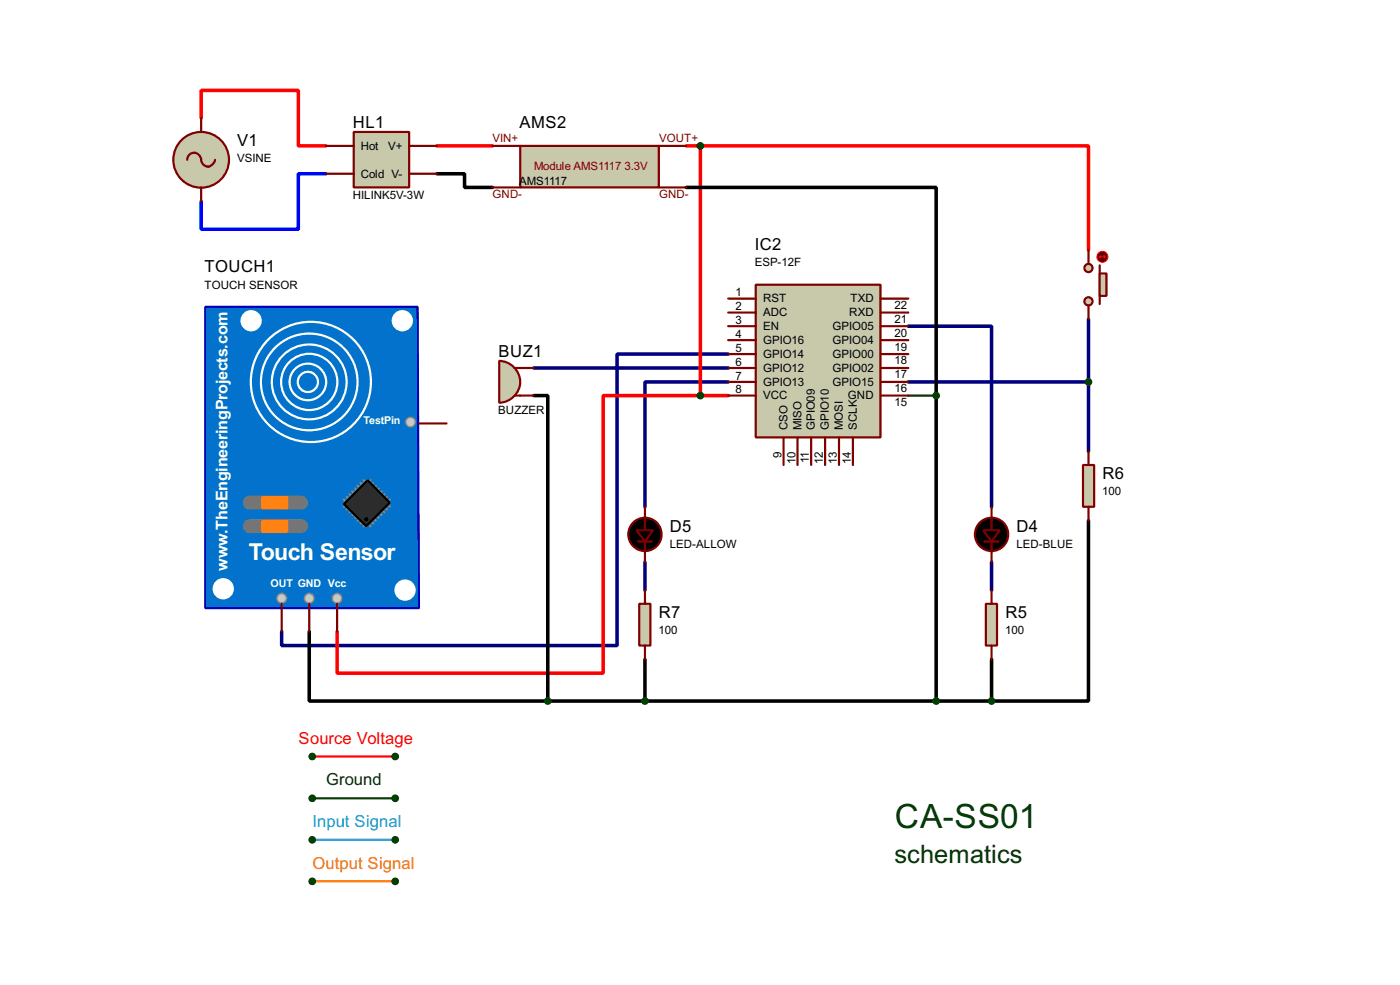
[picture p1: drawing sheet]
<svg xmlns="http://www.w3.org/2000/svg" width="256mm" height="180mm" viewBox="0 0 256 180" stroke-linecap="round" stroke-linejoin="round" font-family="sans-serif">
<path d="M57.2 138.5h15.2" fill="none" stroke="#f00" stroke-width=".4"/>
<path d="M166.4 72.4h5.1M57.2 146.1h15.2" fill="none" stroke="#004000" stroke-width=".4"/>
<path d="M57.2 153.7h15.2" fill="none" stroke="#00c0c0" stroke-width=".4"/>
<path d="M57.2 161.3h15.2" fill="none" stroke="#ff8000" stroke-width=".4"/>
<path d="M36.9 21.6v-5h17.8v10.1h5M80.1 26.7h10.1M125.8 26.7h2.5M128.3 26.7h71.1v19.1M128.3 26.7v45.7M128.3 72.4h-17.8v50.8h-48.7v-7.6M128.3 72.4h5.1" fill="none" stroke="#f00" stroke-width=".65"/>
<path d="M80.1 31.8h5v2.5h5.1M125.8 34.3h45.7v94M97.8 72.4h2.6v55.9M199.4 95.3v33h-17.7M56.7 115.6v12.7h43.7M100.4 128.3h81.3M118.2 120.7v7.6M181.7 120.7v7.6" fill="none" stroke="#000" stroke-width=".65"/>
<path d="M59.7 31.8h-5v10.2h-17.8v-5.1" fill="none" stroke="#00f" stroke-width=".65"/>
<path d="M166.4 59.7h15.3v33.1M199.4 58.5v24.1M97.8 67.4h35.6M133.4 64.8h-20.3v53.4h-61.5v-2.6M133.4 69.9h-15.2v22.9M166.4 69.9h33M118.2 102.9v5.1M181.7 102.9v5.1" fill="none" stroke="#000080" stroke-width=".65"/>
<g fill="#004000" stroke="#004000" stroke-width=".4">
<circle cx="57.2" cy="138.5" r=".5"/>
<circle cx="72.4" cy="138.5" r=".5"/>
<circle cx="57.2" cy="146.1" r=".5"/>
<circle cx="72.4" cy="146.1" r=".5"/>
<circle cx="57.2" cy="153.7" r=".5"/>
<circle cx="72.4" cy="153.7" r=".5"/>
<circle cx="57.2" cy="161.3" r=".5"/>
<circle cx="72.4" cy="161.3" r=".5"/>
</g>
<path d="M138.5 52.1h22.8v28h-22.8z" fill="#c8c8aa" stroke="#800000" stroke-width=".4"/>
<g fill="none" stroke="#800000" stroke-width=".4">
<path d="M133.4 54.7h5.1M133.4 57.2h5.1M133.4 59.7h5.1M161.3 54.7h5.1M161.3 57.2h5.1M161.3 59.7h5.1M133.4 62.3h5.1M133.4 64.8h5.1M133.4 67.4h5.1M133.4 69.9h5.1M133.4 72.4h5.1M161.3 62.3h5.1"/>
<path d="M161.3 64.8h5.1M161.3 67.4h5.1M161.3 69.9h5.1M161.3 72.4h5.1M143.6 80.1v5M146.1 80.1v5M148.6 80.1v5M151.2 80.1v5M153.7 80.1v5M156.3 80.1v5"/>
</g>
<path d="M95.3 26.7h25.4v7.6h-25.4z" fill="#c8c8aa" stroke="#800000" stroke-width=".4"/>
<path d="M90.2 26.7h5.1M90.2 34.3h5.1M120.7 26.7h5.1M120.7 34.3h5.1" fill="none" stroke="#800000" stroke-width=".4"/>
<path d="M64.8 24.2h10.2v10.1h-10.2z" fill="#c8c8aa" stroke="#800000" stroke-width=".4"/>
<path d="M59.7 26.7h5.1M59.7 31.8h5.1M75 26.7h5.1M75 31.8h5.1" fill="none" stroke="#800000" stroke-width=".4"/>
<circle cx="36.8" cy="29.3" r="5.1" fill="#c8c8aa" stroke="#800000" stroke-width=".4"/>
<path d="M34.3 29.3a1.28 1.28 0 0 1 1.3-1.4 1.28 1.28 0 0 1 1.3 1.4 1.28 1.28 0 0 0 1.2 1.2 1.28 1.28 0 0 0 1.3-1.2M36.9 21.6v2.6M36.9 34.3v2.6M180.4 99.1h2.5M181.7 92.8v4.3M181.7 99.1v3.8" fill="none" stroke="#800000" stroke-width=".4"/>
<g fill="#000" stroke="#800000" stroke-width=".4">
<path d="M180.1 97.1h3.1l-1.5 2z"/>
<circle cx="181.6" cy="97.8" r="3.1"/>
</g>
<path d="M180.6 110.5h2.1v7.7h-2.1z" fill="#c8c8aa" stroke="#800000" stroke-width=".4"/>
<path d="M181.7 108v2.5M181.7 118.2v2.5" fill="none" stroke="#800000" stroke-width=".4"/>
<path d="M37.6 56.2h38.9l.3 55.1h-39.2z" fill-rule="evenodd" fill="#0272cc" stroke="#0000c0" stroke-width=".4"/>
<g fill="none" stroke="#808080" stroke-width=".45">
<path d="M63 91.5l.6 .5M63.6 91l.5 .5M63.6 92.3l-.6 .5M64.1 90.5l.5 .5M64.1 92.8l-.5 .5M64.6 90l.5 .5M64.6 93.3l-.5 .5M65.1 89.5l.5 .5M65.1 93.8l-.5 .5M65.6 89l.5 .5M65.6 94.3l-.5 .5M66.1 88.4l.5 .6"/>
<path d="M66.1 94.8l-.5 .5M66.6 87.9l.5 .5M66.6 95.3l-.5 .5M67.1 95.8l-.5 .5M67.4 95.8l.5 .5M67.9 95.3l.5 .5M67.9 87.9l-.5 .5M68.4 94.8l.5 .5M68.4 88.4l-.5 .6M68.9 94.3l.5 .5M68.9 89l-.5 .5M69.4 93.8l.5 .5"/>
<path d="M69.4 89.5l-.5 .5M69.9 93.3l.5 .5M69.9 90l-.5 .5M70.4 92.8l.5 .5M70.4 90.5l-.5 .5M70.9 92.3l.5 .5M70.9 91l-.5 .5M71.4 91.5l-.5 .5"/>
</g>
<path d="M63 92.3l4.4-4.4 4 4.1-4.3 4.3z" fill-rule="evenodd" fill="#2c2c2c" stroke="#000" stroke-width=".4"/>
<circle cx="67.1" cy="95.1" r=".3" fill="#000" stroke="#000" stroke-width=".18"/>
<circle cx="73.7" cy="58.7" r="1.75" fill="#fff" stroke="#fff" stroke-width=".4"/>
<g fill="#c0c0c0" stroke="#808080" stroke-width=".25">
<circle cx="61.7" cy="109.5" r=".9"/>
<circle cx="51.6" cy="109.5" r=".9"/>
<circle cx="56.6" cy="109.5" r=".9"/>
<circle cx="75.2" cy="77.3" r=".9"/>
</g>
<g fill="#fff" stroke="#fff" stroke-width=".4">
<circle cx="46" cy="58.7" r="1.75"/>
<circle cx="74.2" cy="108" r="1.75"/>
<circle cx="40.9" cy="107.8" r="1.75"/>
</g>
<path d="M45.8 96.3h9.4M45.8 92h9.4" fill="none" stroke="#757575" stroke-width="2.6"/>
<g fill="#ff8000" stroke="#ff8000" stroke-width=".4">
<path d="M48.1 95.3h4.5v2h-4.5z"/>
<path d="M48.1 91h4.5v2h-4.5z"/>
</g>
<g fill="none" stroke="#fff" stroke-width=".4">
<circle cx="56.4" cy="69.9" r="3.4"/>
<circle cx="56.4" cy="69.9" r="1.85"/>
<circle cx="56.6" cy="69.9" r="8.9"/>
<circle cx="56.6" cy="69.9" r="6.9"/>
<circle cx="56.6" cy="69.9" r="5.2"/>
<circle cx="56.9" cy="69.9" r="11"/>
</g>
<path d="M76.8 77.5h5M51.6 110.5v5.1M56.7 110.5v5.1M61.8 110.5v5.1" fill="none" stroke="#800000" stroke-width=".4"/>
<g fill="#c8c8aa" stroke="#800000" stroke-width=".4">
<circle cx="199.4" cy="49.1" r=".75"/>
<circle cx="199.4" cy="55.2" r=".75"/>
</g>
<path d="M201.5 48.6v7.1" fill="none" stroke="#800000" stroke-width=".4"/>
<path d="M201.5 50.1h1.2v4.1h-1.2z" fill="#c8c8aa" stroke="#800000" stroke-width=".4"/>
<path d="M199.4 45.8v2.5M199.4 55.9v2.6" fill="none" stroke="#800000" stroke-width=".4"/>
<circle cx="201.9" cy="47" r="1" fill="#400000" stroke="#f00" stroke-width=".2"/>
<path d="M201.5 47h1M201.5 47l.2 .3M201.7 46.8l-.2 .2M202.2 46.8l.3 .2M202.5 47l-.3 .3" fill="none" stroke="#f00" stroke-width=".2"/>
<path d="M198.4 85.1h2.1v7.7h-2.1z" fill="#c8c8aa" stroke="#800000" stroke-width=".4"/>
<path d="M199.4 82.6v2.5M199.4 92.8v2.5" fill="none" stroke="#800000" stroke-width=".4"/>
<g fill="#004000" stroke="#004000" stroke-width=".4">
<circle cx="199.4" cy="69.9" r=".5"/>
<circle cx="181.6" cy="128.3" r=".5"/>
</g>
<path d="M91.5 66.1a3.8 3.8 0 0 1 3.8 3.8 3.8 3.8 0 0 1-3.8 3.8z" fill-rule="evenodd" fill="#c8c8aa" stroke="#800000" stroke-width=".4"/>
<path d="M94.3 72.4h3.5M94.3 67.4h3.5M116.9 99.1h2.5M118.2 92.8v4.3M118.2 99.1v3.8" fill="none" stroke="#800000" stroke-width=".4"/>
<g fill="#000" stroke="#800000" stroke-width=".4">
<path d="M116.6 97.1h3.1l-1.5 2z"/>
<circle cx="118.1" cy="97.8" r="3.1"/>
</g>
<path d="M117.1 110.5h2.1v7.7h-2.1z" fill="#c8c8aa" stroke="#800000" stroke-width=".4"/>
<path d="M118.2 108v2.5M118.2 118.2v2.5" fill="none" stroke="#800000" stroke-width=".4"/>
<g fill="#004000" stroke="#004000" stroke-width=".4">
<circle cx="171.5" cy="128.3" r=".5"/>
<circle cx="118.1" cy="128.3" r=".5"/>
<circle cx="128.3" cy="72.4" r=".5"/>
<circle cx="100.3" cy="128.3" r=".5"/>
<circle cx="128.3" cy="26.7" r=".5"/>
<circle cx="171.5" cy="72.4" r=".5"/>
</g>
<text font-size="6.9" fill="#004000" x="164" y="151.6">CA-SS01</text>
<text font-size="5.2" fill="#004000" x="163.9" y="157.9">schematics</text>
<text font-size="4.8" fill="#fff" x="45.6" y="102.5">Touch Sensor</text>
<g font-size="3.4">
<text x="64.7" y="23.3">HL1</text>
<text x="95.2" y="23.3">AMS2</text>
<text x="43.5" y="26.7">V1</text>
<text x="138.3" y="45.8">IC2</text>
<text x="37.5" y="49.8">TOUCH1</text>
<text x="91.3" y="65.3">BUZ1</text>
<text x="202" y="87.7">R6</text>
<text x="122.7" y="97.3">D5</text>
<text x="186.2" y="97.3">D4</text>
<text x="120.7" y="113.1">R7</text>
<text x="184.2" y="113.1">R5</text>
</g>
<text font-size="3.4" fill="#f00" x="54.7" y="136.2">Source Voltage</text>
<text font-size="3.4" fill="#004000" x="59.8" y="143.8">Ground</text>
<text font-size="3.4" fill="#00c0c0" x="57.3" y="151.4">Input Signal</text>
<text font-size="3.4" fill="#ff8000" x="57.3" y="159">Output Signal</text>
<g font-size="3.3" fill="#fff">
<text x="41.7" y="97.8" transform="rotate(-90 41.7 97.8)">.TheEngineeringProjects.com</text>
<text x="41.7" y="104.5" transform="rotate(-90 41.7 104.5)">w</text>
</g>
<g font-size="2.4">
<text x="43.4" y="29.6">VSINE</text>
<text x="66.1" y="27.4">Hot</text>
<text x="71.1" y="27.4">V+</text>
<text x="66.1" y="32.5">Cold V-</text>
<text x="95.1" y="33.9">AMS1117</text>
<text x="64.6" y="36.4">HILINK5V-3W</text>
<text x="37.4" y="52.8">TOUCH SENSOR</text>
<text x="138.3" y="48.7">ESP-12F</text>
<text x="134.8" y="54.3">1</text>
<text x="134.8" y="56.8">2</text>
<text x="134.8" y="59.3">3</text>
<text x="139.8" y="55.4">RST</text>
<text x="139.8" y="57.9">ADC</text>
<text x="155.6" y="57.9">RXD</text>
<text x="155.8" y="55.4">TXD</text>
<text x="163.9" y="59.1">21</text>
<text x="163.9" y="56.6">22</text>
<text x="134.8" y="61.9">4</text>
<text x="134.8" y="64.4">5</text>
<text x="139.8" y="60.4">EN</text>
<text x="139.8" y="63">GPIO16</text>
<text x="139.8" y="65.5">GPIO14</text>
<text x="152.5" y="65.5">GPIO00</text>
<text x="152.5" y="63">GPIO04</text>
<text x="152.5" y="60.4">GPIO05</text>
<text x="163.9" y="64.2">19</text>
<text x="163.9" y="61.6">20</text>
<text x="134.8" y="67">6</text>
<text x="134.8" y="69.5">7</text>
<text x="134.8" y="72">8</text>
<text x="139.8" y="68.1">GPIO12</text>
<text x="139.8" y="70.6">GPIO13</text>
<text x="152.5" y="70.6">GPIO15</text>
<text x="152.5" y="68.1">GPIO02</text>
<text x="163.9" y="71.8">16</text>
<text x="163.9" y="69.3">17</text>
<text x="163.9" y="66.7">18</text>
<text x="91.3" y="75.8">BUZZER</text>
<text x="139.8" y="73.1">VCC</text>
<text x="155.3" y="73.1">GND</text>
<text x="163.9" y="74.3">15</text>
<text x="143.2" y="83.8" transform="rotate(-90 143.2 83.8)">9</text>
<text x="144.3" y="78.7" transform="rotate(-90 144.3 78.7)">CSO</text>
<text x="146.8" y="78.7" transform="rotate(-90 146.8 78.7)">MISO</text>
<text x="149.3" y="78.7" transform="rotate(-90 149.3 78.7)">GPIO09</text>
<text x="151.9" y="78.7" transform="rotate(-90 151.9 78.7)">GPIO10</text>
<text x="154.4" y="78.7" transform="rotate(-90 154.4 78.7)">MOSI</text>
<text x="157" y="78.7" transform="rotate(-90 157 78.7)">SCLK</text>
<text x="145.7" y="84.9" transform="rotate(-90 145.7 84.9)">10</text>
<text x="148.2" y="84.8" transform="rotate(-90 148.2 84.8)">11</text>
<text x="150.8" y="84.9" transform="rotate(-90 150.8 84.9)">12</text>
<text x="153.3" y="84.9" transform="rotate(-90 153.3 84.9)">13</text>
<text x="155.9" y="84.9" transform="rotate(-90 155.9 84.9)">14</text>
<text x="201.9" y="90.7">100</text>
<text x="122.7" y="100.3">LED-ALLOW</text>
<text x="186.2" y="100.3">LED-BLUE</text>
<text x="120.7" y="116.1">100</text>
<text x="184.1" y="116.1">100</text>
</g>
<g font-size="2.4" fill="#800000">
<text x="90.2" y="26.1">VIN+</text>
<text x="120.7" y="26.1">VOUT+</text>
<text x="97.8" y="31.2">Module AMS1117</text>
<text x="114.4" y="31.2">3.3V</text>
<text x="90.2" y="36.2">GND-</text>
<text x="120.7" y="36.2">GND-</text>
</g>
<g font-size="2.2" fill="#fff">
<text x="66.6" y="77.6">TestPin</text>
<text x="49.6" y="107.4">OUT GND Vcc</text>
</g>
</svg>
